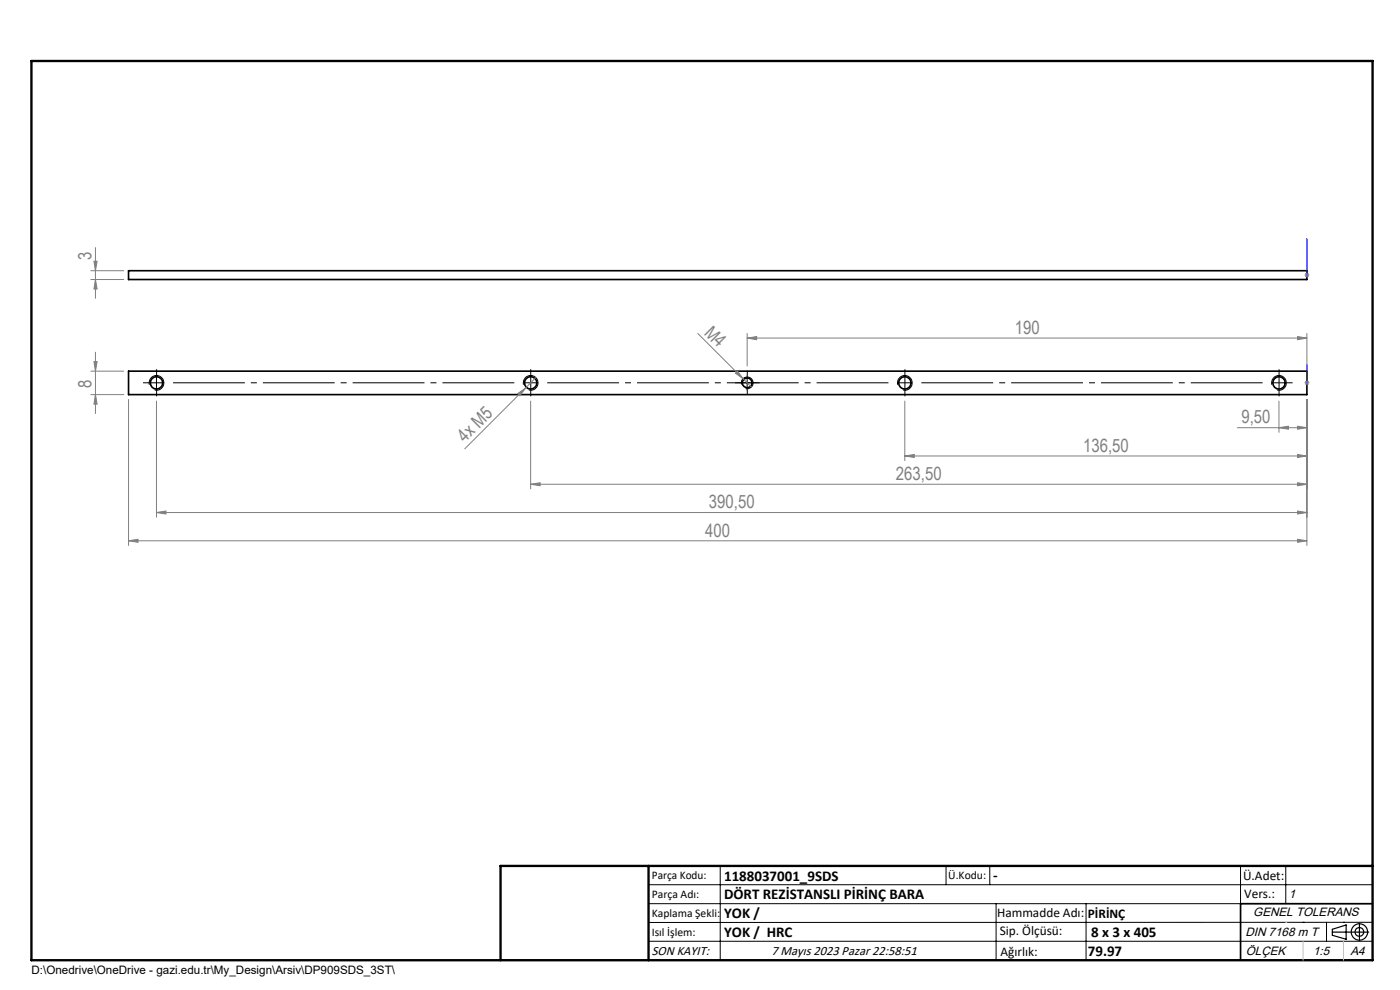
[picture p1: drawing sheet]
<svg xmlns="http://www.w3.org/2000/svg" width="297mm" height="210mm" viewBox="0 0 297 210" stroke-linecap="round" stroke-linejoin="round" font-family="sans-serif">
<g fill="none" stroke="#000" stroke-width=".35">
<path d="M27.3 57.4h249.9v1.9h-249.9zM27.3 78.7h249.9v5h-249.9zM291.2 191.7h-28v12"/>
<circle cx="33.2" cy="81.2" r="1.31"/>
<circle cx="112.6" cy="81.2" r="1.31"/>
<circle cx="158.5" cy="81.2" r="1.04"/>
<circle cx="191.9" cy="81.2" r="1.31"/>
<circle cx="271.3" cy="81.2" r="1.31"/>
</g>
<g fill="none" stroke="#000" stroke-width=".21">
<path d="M33.2 79.6v3.2M158.5 79.6v3.2M31.6 81.2h3.1M31.7 81.6a1.56 1.56 0 0 1 1.3-1.9 1.56 1.56 0 0 1 1.7 1.6 1.56 1.56 0 0 1-1.9 1.4M111.1 81.6a1.56 1.56 0 0 1 1.3-1.9 1.56 1.56 0 0 1 1.7 1.6 1.56 1.56 0 0 1-1.9 1.4M157 81.2h3.1M157.3 81.6a1.26 1.26 0 0 1 1.1-1.6 1.26 1.26 0 0 1 1.4 1.3 1.26 1.26 0 0 1-1.6 1.1M190.4 81.6a1.56 1.56 0 0 1 1.4-1.9 1.56 1.56 0 0 1 1.7 1.6 1.56 1.56 0 0 1-1.9 1.4M269.8 81.6a1.56 1.56 0 0 1 1.3-1.9 1.56 1.56 0 0 1 1.8 1.6 1.56 1.56 0 0 1-2 1.4M137.6 187.7h153.6M137.6 191.7h153.6M137.6 199.7h153.6"/>
<path d="M152.8 183.7v20M200.7 183.7v4M210 183.7v4M211.3 191.7v12M230.4 191.7v12M263.2 183.7v20M272.8 183.7v8M276.4 195.6h.1M281.4 195.6v4.1M285 195.6h.1M291.2 195.6l-153.6 .1"/>
</g>
<g fill="none" stroke="#000" stroke-width=".25">
<path d="M282.6 197.7h7.8M282.6 197.1l3-.9v3l-3-.8zM288.4 195.8v3.8M106.2 203.7h185"/>
<circle cx="288.4" cy="197.7" r="1.74"/>
<circle cx="288.4" cy="197.7" r=".93"/>
</g>
<path d="M277.2 58.3v.1zM277.2 50.7v.3v-.3M277.2 58.3h.1M277.2 50.7v7.6M277.2 77.4v.3v-.3M277.2 77.4v3.8M277.2 81.1v.2zM277.2 81.2h.1" fill="none" stroke="#00f" stroke-width=".21"/>
<g fill="none" stroke="#808080" stroke-width=".21">
<path d="M19.3 57.4h6.9M19.3 59.3h6.9M19.9 55.4h.7l-.4 2zM20.2 59.3l.4 2h-.7zM20.2 52.5v10.8M276.8 58.3h1M276.9 58l.7 .7M277.2 57.8v1.1M277.6 58l-.7 .7M19.3 78.7h6.9M19.9 76.7h.7l-.4 2zM20.2 74.7v13"/>
<path d="M148 70.7l11.4 11.4M156 79.2l.5-.5 1.1 1.6zM158.5 71.7l2-.3v.7zM158.5 70.7v6.9M158.5 71.7h118.7M275.3 71.4l1.9 .3-1.9 .4zM277.2 70.7v7M19.3 83.7h6.9M20.2 83.7l.4 2h-.7zM27.3 84.7v31M33.2 85.1v24.6M109.8 83.5l1.7-1.2-1.2 1.7z"/>
<path d="M111.5 82.3l-12.9 12.9M112.6 85.1v18.6M113.7 80.1l-2.2 2.2M191.9 96.7l2.1-.3v.6zM191.9 85.1v12.6M191.9 96.7h85.3M262.5 90.7h14.7M271.3 90.7l2-.3v.6zM271.3 85.1v6.6M275.3 90.4l1.9 .3-1.9 .3zM275.3 96.4l1.9 .3-1.9 .3zM276.8 81.2h1"/>
<path d="M276.9 80.8l.7 .8M277.2 80.7v1M277.2 84.7v31M277.6 80.8l-.7 .8M27.3 114.7l2-.3v.6zM27.3 114.7h249.9M33.2 108.7l2-.3v.6zM33.2 108.7h244M112.6 102.7l2-.3v.6zM112.6 102.7h164.6M275.3 102.4l1.9 .3-1.9 .3zM275.3 108.4l1.9 .3-1.9 .3z"/>
<path d="M275.3 114.4l1.9 .3-1.9 .3z"/>
</g>
<g fill="none" stroke="#000" stroke-width=".21" stroke-dasharray="15.2 1.3 1.3 1.3" stroke-linecap="butt">
<path d="M33.2 79.6v-1.3M112.6 79.6v-1.3M158.5 79.6v-1M192 79.6v-1.3M271.3 79.6v-1.3M31.7 81.2h-1.4M33.2 82.8v1.3M112.6 81.2h-1.6M112.6 81.2v1.6M112.6 81.2h1.6M112.6 81.2v-1.6M112.6 82.8v1.3"/>
<path d="M157 81.2h-1.1M158.5 82.8v1M160.1 81.2h1M192 81.2h-1.6M192 81.2v1.6M192 81.2h1.5M192 81.2v-1.6M192 82.8v1.3M271.3 81.2h-1.5M271.3 81.2v1.6M271.3 81.2h1.6M271.3 81.2v-1.6"/>
<path d="M271.3 82.8v1.3M272.9 81.2h1.3"/>
</g>
<path d="M109.5 81.2h-73.2M188.8 81.2h-73.1M268.2 81.2h-73.1" fill="none" stroke="#000" stroke-width=".21" stroke-dasharray="15.2 1.3 1.3 1.3" stroke-dashoffset="-.4" stroke-linecap="butt"/>
<path d="M6.7 12.9h284.5v190.8h-284.5zM137.6 183.7v20M291.2 183.7h-185v20" fill="none" stroke="#000" stroke-width=".5"/>
<path d="M276.4 199.7v4M285 199.7v4" fill="none" stroke="#c0c0c0" stroke-width=".21"/>
<path d="M272.8 195.6h.1" fill="none" stroke="#c0c0c0" stroke-width=".25"/>
<g fill="#00f">
<path d="M277.2 77.4v.3zM277.2 81.1v.2z"/>
<path d="M277.2 58.3v.1zM277.2 50.7v.3z"/>
</g>
<g fill="#808080">
<path d="M156 79.2l.5-.5 1.1 1.6z"/>
<path d="M109.8 83.5l1.7-1.2-1.2 1.7z"/>
<path d="M158.5 71.7l2-.3v.7zM275.3 71.4l1.9 .3-1.9 .4z"/>
<path d="M275.3 90.4l1.9 .3-1.9 .3zM271.3 90.7l2-.3v.6zM275.3 96.4l1.9 .3-1.9 .3zM191.9 96.7l2.1-.3v.6zM275.3 102.4l1.9 .3-1.9 .3zM112.6 102.7l2-.3v.6zM275.3 108.4l1.9 .3-1.9 .3zM33.2 108.7l2-.3v.6zM275.3 114.4l1.9 .3-1.9 .3zM27.3 114.7l2-.3v.6z"/>
<path d="M19.9 55.4h.7l-.4 2zM20.2 59.3l.4 2h-.7z"/>
<path d="M19.9 76.7h.7l-.4 2zM20.2 83.7l.4 2h-.7z"/>
</g>
<g font-size="3.9" fill="#808080">
<text x="19.4" y="55.1" transform="rotate(-90 19.4 55.1)">3</text>
<text x="149.3" y="70.7" transform="rotate(45 149.3 70.7)">M4</text>
<text x="215.3" y="70.8">190</text>
<text x="19.4" y="82.3" transform="rotate(-90 19.4 82.3)">8</text>
<text x="263.4" y="89.8">9,50</text>
<text x="98.6" y="94" transform="rotate(-45 98.6 94)">4x M5</text>
<text x="229.8" y="95.8">136,50</text>
<text x="190.1" y="101.8">263,50</text>
<text x="150.4" y="107.8">390,50</text>
<text x="149.6" y="113.8">400</text>
</g>
<g font-size="3.2">
<text x="153.6" y="186.8">1188037001_9SDS</text>
<text x="153.6" y="190.8">DÖRT REZİSTANSLI PİRİNÇ BARA</text>
<text x="210.7" y="186.6">-</text>
<text x="153.6" y="194.8">YOK /</text>
<text x="153.6" y="198.8">YOK / HRC</text>
<text x="230.8" y="202.8">79.97</text>
<text x="231.5" y="198.7">8 x 3 x 405</text>
</g>
<g font-size="2.8">
<text x="263.7" y="186.7">Ü.Adet:</text>
<text x="263.9" y="190.5">Vers.:</text>
<text x="211.5" y="194.5">Hammadde Adı:</text>
<text x="230.8" y="194.7">PİRİNÇ</text>
<text x="138.3" y="202.6">SON KAYIT:</text>
<text x="163.6" y="202.6">7 Mayıs 2023 Pazar 22:58:51</text>
<text x="212.1" y="198.4">Sip. Ölçüsü:</text>
<text x="212.2" y="202.7">Ağırlık:</text>
</g>
<g font-size="2.6">
<text x="273.4" y="190.4">1</text>
<text x="265.9" y="194.4">GENEL TOLERANS</text>
<text x="264.2" y="198.5">DIN 7168 m T</text>
<text x="264.3" y="202.6">ÖLÇEK</text>
<text x="278.5" y="202.6">1:5</text>
<text x="286.5" y="202.6">A4</text>
</g>
<g font-size="2.5">
<text x="138.3" y="186.4">Parça Kodu:</text>
<text x="138.3" y="190.5">Parça Adı:</text>
<text x="201.2" y="186.5">Ü.Kodu:</text>
<text x="138.3" y="194.5">Kaplama Şekli:</text>
<text x="138.3" y="198.6">Isıl İşlem:</text>
<text x="6.7" y="206.7">D:\Onedrive\OneDrive - gazi.edu.tr\My_Design\Arsiv\DP909SDS_3ST\</text>
</g>
</svg>
